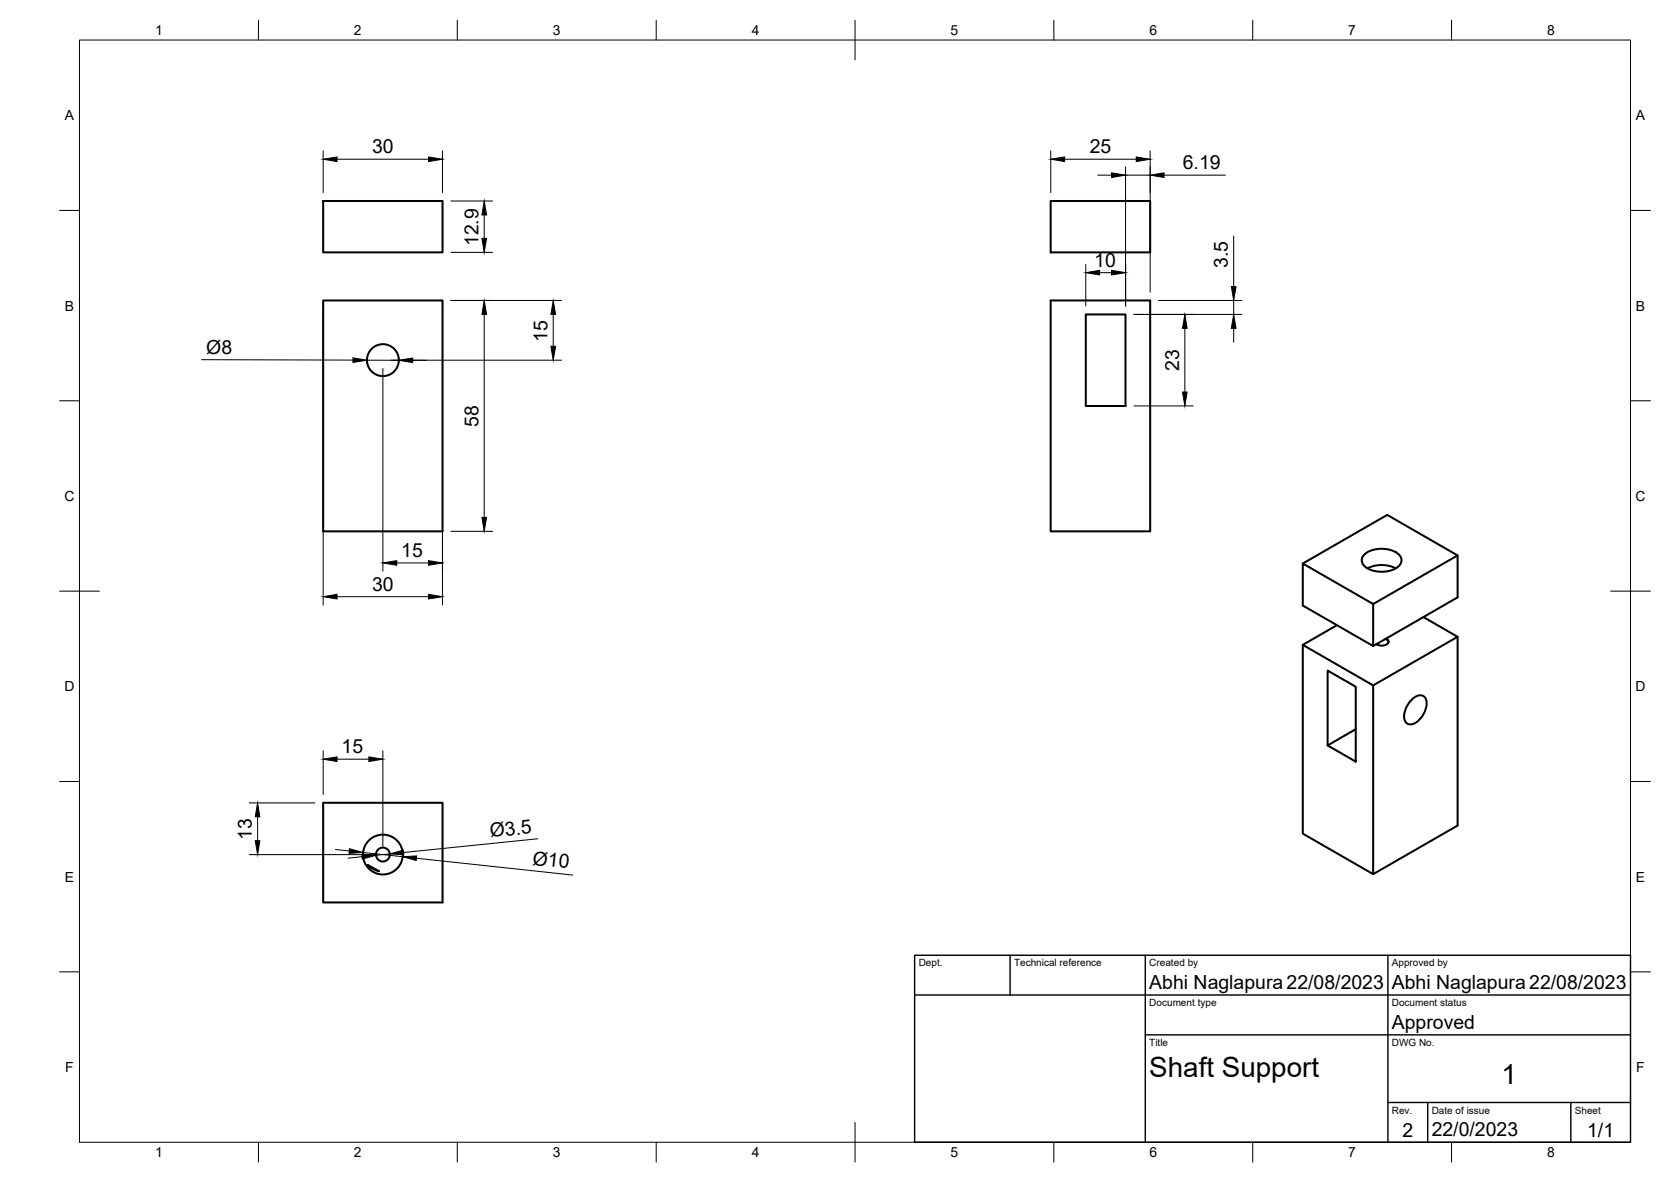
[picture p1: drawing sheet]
<svg xmlns="http://www.w3.org/2000/svg" width="420mm" height="297mm" viewBox="0 0 420 297" stroke-linecap="round" stroke-linejoin="round" font-family="sans-serif">
<!-- layer: Visible -->
<g fill="none" stroke="#000" stroke-width=".51">
<path d="M81.3 50.5h30v12.9h-30zM264.2 50.5h25v12.9h-25zM81.3 75.5h30v58h-30zM264.2 75.5h25v58h-25zM273 79h10v23h-10zM343.2 139.2a7.1 7.1 0 0 1 8.8 .5 2.1 2.1 0 0 1-1.1 3.1 7.5 7.5 0 0 1-7.7-.4 1.94 1.94 0 0 1 0-3.2zM366.5 139.6l-17.7-10.2-21.2 12.2M343.9 142.8a7.8 7.8 0 0 1 7 0M345.3 151.8l21.2-12.2v10.5l-21.2 12.3-17.7-10.2v-10.6l17.7 10.2v10.6M357.9 155.1l8.6 4.9-21.2 12.2-17.7-10.1 8.6-5M327.6 162.1v47.4l17.7 10.2v-47.5M333.8 168.5l7.1 4.1v18.8l-7.1-4.1z"/>
<path d="M348.4 160.6l.5 .3 .2 .4M348.5 160.5a.84 .84 0 0 1 .6 .9 .84 .84 0 0 1-.8 .7l-1.3 .1-.9-.3M354.8 176a2.54 2.54 0 0 1 3.3-.9 3.8 3.8 0 0 1-.2 4.5l-.4 .6a3.5 3.5 0 0 1-3.4 1.8 2.55 2.55 0 0 1-.8-3.4l.6-1.4zM366.5 160v47.5l-21.2 12.2M340.9 183.2l-7.1 4.1M81.3 201.7h30v25.1h-30zM92.4 217.4l1.4 1 1.5 .5-2.9-1.5"/>
<circle cx="96.3" cy="90.5" r="4"/>
<circle cx="96.3" cy="214.8" r="5"/>
<circle cx="96.3" cy="214.8" r="1.75"/>
</g>
<!-- layer: BORDER -->
<g fill="none" stroke="#000" stroke-width=".25">
<path d="M20 10.1h390v276.9h-390zM65 5.1v5M115 5.1v5M165 5.1v5M215 5.1v10M265 5.1v5M315 5.1v5M365 5.1v5M15 52.9h5M410 52.9h5M15 100.7h5M410 100.7h5"/>
<path d="M15 148.6h10M405 148.6h10M15 196.4h5M410 196.4h5M15 244.2h5M410 244.2h5M65 287v5M115 287v5M165 287v5M215 282.1v9.9M265 287v5M315 287v5"/>
<path d="M365 287v5"/>
</g>
<!-- layer: TITLEBLOCK -->
<path d="M230 240.1h180v46.9h-180zM230 250h180M254 240.1v9.9M288 240.1v46.9M349 240.1v46.9M288 260.1h122M349 277.1h61M359 277.1v9.9M395 277.1v9.9" fill="none" stroke="#000" stroke-width=".36"/>
<!-- layer: FD_Dimensions -->
<g fill="none" stroke="#000" stroke-width=".25">
<path d="M81.3 37.9v10.5M111.3 37.9v10.5M264.2 37.9v10.5M289.2 37.9v35.5M84.8 40h23M113.4 50.5h10.5M121.8 54v5.9M267.7 40h18M276 44h3.5M283 41.9v35M283 44h6.2M292.7 44h15.4"/>
<path d="M310.2 59.3v12.7M81.3 77.6v74.4M111.3 77.6v74.4M113.4 63.4h10.5M113.4 75.5h27.8M121.8 79v51M139.1 79v8M273 66.4v10.5M276.5 68.5h3M285.1 79h27.2M291.3 75.5h21M310.2 75.5v3.5"/>
<path d="M50.7 90.4l38.1 .1M92.3 90.5h8M96.3 92.6v51M98.4 90.5h42.8M103.8 90.5l3.5 .1M297.9 82.5v16M310.2 82.5v3.5M285.1 102h14.9M113.4 133.5h10.5M84.8 150h23M99.8 141.5h8M81.3 188.7v11"/>
<path d="M84.8 190.8h8M96.3 188.7v24M62.7 214.8h31.5M62.7 201.8h16.5M64.8 205.3v6M84.3 213.5l3.5 .4M91 215.3l-3.5 .4M91.3 214.2l9.9 1.1M98 214.6l-3.5 .3M104.7 215.7l39.3 4.2M135.2 210.8l-33.7 3.4"/>
</g>
<g fill="#000" stroke="#000" stroke-width=".25">
<path d="M81.3 40l3.5-.6v1.2zM107.8 39.4l3.5 .6-3.5 .6zM264.2 40l3.5-.6v1.2zM285.7 39.4l3.5 .6-3.5 .6zM121.8 50.5l.5 3.5h-1.1zM121.2 59.9h1.1l-.5 3.5zM279.5 43.4l3.5 .6-3.5 .6zM289.2 44l3.5-.6v1.2zM121.8 75.5l.5 3.5h-1.1zM139.1 75.5l.6 3.5h-1.2zM273 68.5l3.5-.6v1.2zM279.5 67.9l3.5 .6-3.5 .6z"/>
<path d="M309.6 72h1.2l-.6 3.5zM88.8 89.9l3.5 .6-3.5 .6zM100.3 90.5l3.5-.5v1.1zM138.5 87h1.2l-.6 3.5zM297.9 79l.6 3.5h-1.2zM297.3 98.5h1.2l-.6 3.5zM310.2 79l.6 3.5h-1.2zM121.2 130h1.1l-.5 3.5zM81.3 150l3.5-.6v1.1zM96.3 141.5l3.5-.6v1.2zM107.8 149.4l3.5 .6-3.5 .5zM107.8 140.9l3.5 .6-3.5 .6z"/>
<path d="M81.3 190.8l3.5-.6v1.2zM92.8 190.2l3.5 .6-3.5 .6zM64.2 211.3h1.1l-.5 3.5zM64.8 201.8l.5 3.5h-1.1zM87.9 213.3l3.4 .9-3.5 .2zM91 214.7l3.5 .2-3.4 1zM98 214.6l3.4-1 .1 1.2zM101.2 215.3l3.6-.2-.2 1.1z"/>
</g>
<g font-size="7">
<text x="289" y="270.6">Shaft Support</text>
<text x="377.5" y="272.3">1</text>
</g>
<g font-size="4.9">
<text x="93.6" y="38.6">30</text>
<text x="274" y="38.6">25</text>
<text x="297.4" y="42.6">6.19</text>
<text x="120.3" y="61.9" transform="rotate(-90 120.3 61.9)">12.9</text>
<text x="275.1" y="67.1">10</text>
<text x="308.7" y="67.3" transform="rotate(-90 308.7 67.3)">3.5</text>
<text x="51.9" y="88.8">Ø8</text>
<text x="137.6" y="85.9" transform="rotate(-90 137.6 85.9)">15</text>
<text x="296.5" y="93.2" transform="rotate(-90 296.5 93.2)">23</text>
<text x="120.3" y="107.2" transform="rotate(-90 120.3 107.2)">58</text>
<text x="100.9" y="140">15</text>
<text x="93.6" y="148.5">30</text>
<text x="85.9" y="189.3">15</text>
<text x="63.3" y="211.1" transform="rotate(-90 63.3 211.1)">13</text>
<text x="123.3" y="210.4" transform="rotate(-6 123.3 210.4)">Ø3.5</text>
<text x="133.8" y="217.3" transform="rotate(6 133.8 217.3)">Ø10</text>
<text x="289" y="248.5">Abhi Naglapura22/08/2023</text>
<text x="350" y="248.5">Abhi Naglapura 22/08/2023</text>
<text x="350" y="258.6">Approved</text>
<text x="352.6" y="285.7">2</text>
<text x="360" y="285.5">22/0/2023</text>
<text x="399.1" y="285.7">1/1</text>
</g>
<g font-size="3.5">
<text x="39" y="8.8">1</text>
<text x="89" y="8.8">2</text>
<text x="139" y="8.8">3</text>
<text x="189" y="8.8">4</text>
<text x="239" y="8.8">5</text>
<text x="289" y="8.8">6</text>
<text x="339" y="8.8">7</text>
<text x="389" y="8.8">8</text>
<text x="16.3" y="30.2">A</text>
<text x="411.3" y="30.2">A</text>
<text x="16.3" y="78">B</text>
<text x="411.3" y="78">B</text>
<text x="16.2" y="125.9">C</text>
<text x="411.2" y="125.9">C</text>
<text x="16.2" y="173.7">D</text>
<text x="411.2" y="173.7">D</text>
<text x="16.3" y="221.6">E</text>
<text x="411.3" y="221.6">E</text>
<text x="16.4" y="269.4">F</text>
<text x="411.4" y="269.4">F</text>
<text x="39" y="290.8">1</text>
<text x="89" y="290.8">2</text>
<text x="139" y="290.8">3</text>
<text x="189" y="290.8">4</text>
<text x="239" y="290.8">5</text>
<text x="289" y="290.8">6</text>
<text x="339" y="290.8">7</text>
<text x="389" y="290.8">8</text>
</g>
<g font-size="2.5">
<text x="231" y="242.9">Dept.</text>
<text x="255" y="242.9">Technical reference</text>
<text x="289" y="242.9">Created by</text>
<text x="350" y="242.9">Approved by</text>
<text x="289" y="252.8">Document type</text>
<text x="350" y="252.8">Document status</text>
<text x="289" y="262.9">Title</text>
<text x="350" y="262.9">DWG No.</text>
<text x="350" y="279.9">Rev.</text>
<text x="360" y="279.9">Date of issue</text>
<text x="396" y="279.9">Sheet</text>
</g>
</svg>
